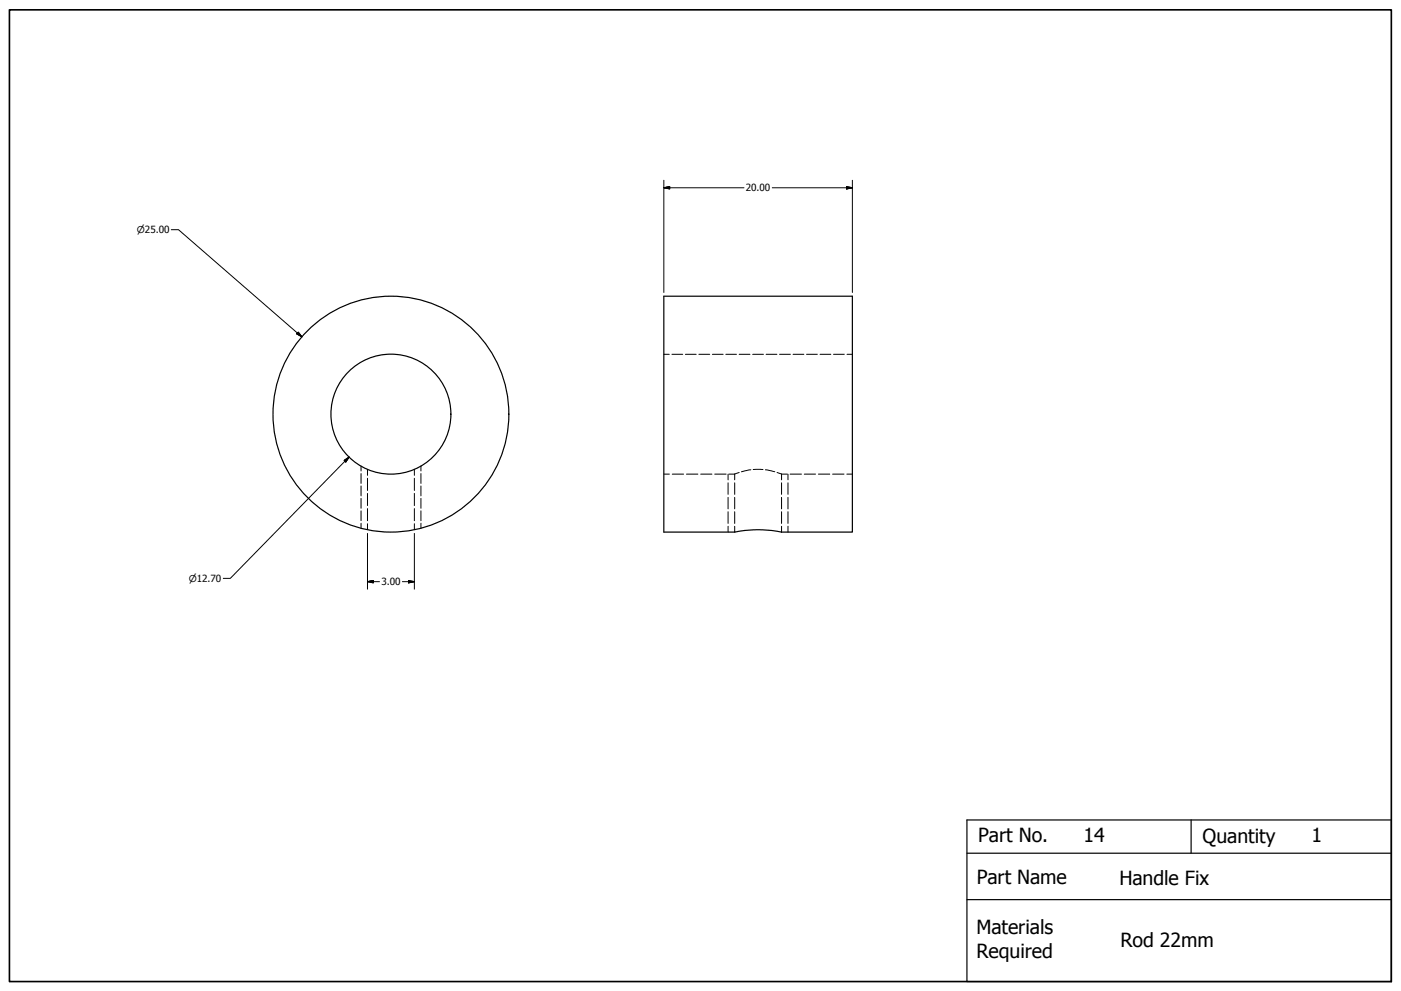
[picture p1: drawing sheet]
<svg xmlns="http://www.w3.org/2000/svg" width="594mm" height="420mm" viewBox="0 0 594 420" stroke-linecap="round" stroke-linejoin="round" font-family="sans-serif">
<!-- layer: Visible (ANSI) -->
<g fill="none" stroke="#000" stroke-width=".51">
<path d="M281.5 125.6h79.9v100h-30a49.1 49.1 0 0 0-19.9 0h-30z"/>
<circle cx="165.8" cy="175.6" r="50"/>
<circle cx="165.8" cy="175.6" r="25.4"/>
</g>
<!-- layer: Hidden (ANSI) -->
<g fill="none" stroke="#000" stroke-width=".42">
<path d="M281.5 150.2h2.3M284.9 150.2h4.6M290.6 150.2h4.6M296.4 150.2h4.5M302.1 150.2h4.5M307.8 150.2h4.5M313.4 150.2h4.6M319.2 150.2h4.5M324.9 150.2h4.5M330.6 150.2h4.6M336.3 150.2h4.6M342 150.2h4.6"/>
<path d="M347.7 150.2h4.6M353.4 150.2h4.6M359.2 150.2h2.2M155.8 199v2.5M175.7 199v2.5M318.4 199.2l-4 .8M319.4 199.1h4.1M324.5 199.2l4 .8M155.8 202.8v5.1M155.8 209.2v5.2M155.8 215.6v5.2M175.7 202.8v5.1"/>
<path d="M175.7 209.2v5.2M175.7 215.6v5.2M281.5 201h2.3M285.1 201h4.8M291.1 201h4.8M297.1 201h4.8M303.1 201h4.8M309.1 201h2.4M311.5 201v2.4M311.5 204.7v4.9M311.5 210.9v4.9M311.5 217v4.9"/>
<path d="M313.4 200.3l-1.9 .7M329.5 200.3l1.9 .7M331.4 201v2.4M331.4 204.7v4.9M331.4 210.9v4.9M331.4 217v4.9M331.4 201h2.4M335 201h4.9M341.1 201h4.7M347 201h4.9M353.1 201h4.8M359.1 201h2.3"/>
<path d="M155.8 222v2.6M175.7 222v2.6M311.5 223.1v2.5M331.4 223.1v2.5"/>
</g>
<!-- layer: Hidden Narrow (ANSI) -->
<g fill="none" stroke="#000" stroke-width=".42">
<path d="M153.1 197.6v2.1M178.5 197.6v2.1M153.1 200.8v4.2M153.1 206v4.2M153.1 211.3v4.2M153.1 216.6v4.2M178.5 200.8v4.2M178.5 206v4.2M178.5 211.3v4.2M178.5 216.6v4.2M308.7 201v2.4M308.7 204.7v4.9"/>
<path d="M308.7 210.9v4.9M308.7 217v4.9M334.1 201v2.4M334.1 204.7v4.9M334.1 210.9v4.9M334.1 217v4.9M153.1 221.8v2.1M178.5 221.8v2.1M308.7 223.1v2.5M334.1 223.1v2.5"/>
</g>
<!-- layer: Border (ANSI) -->
<path d="M4 4.2h586v412h-586z" fill="none" stroke="#000" stroke-width=".7"/>
<!-- layer: Title (ANSI) -->
<path d="M410 347.6h180v68.6h-180zM505.1 347.6v14.1M410 361.7h180M410 381.4h180" fill="none" stroke="#000" stroke-width=".51"/>
<!-- layer: Dimension (ANSI) -->
<g fill="none" stroke="#000" stroke-width=".42">
<path d="M281.5 79.6l2.5-.5v1zM281.5 79.6h34M281.5 76.4v47.6M327.5 79.6h33.9M359 79.1l2.4 .5-2.4 .5zM361.4 76.4v47.6M72.6 97.4h3.1l52.3 45.4M125.8 141.5l.7-.7 1.5 2zM145.9 195.2l2.1-1.4-1.4 2.1zM148 193.8l-50.3 51.4h-3M155.8 226.2v23.6M175.7 226.2v23.6"/>
<path d="M155.8 246.6l2.5-.5v1zM155.8 246.6h5.1M170.6 246.6h5.1M173.2 246.1l2.5 .5-2.5 .5z"/>
</g>
<path d="M281.5 79.6l2.5-.5zM281.5 79.6l2.5-.5v1zM359 80.1l2.4-.5zM359 79.1l2.4 .5-2.4 .5zM125.8 141.5l2.2 1.3zM125.8 141.5l.7-.7 1.5 2zM148 193.8l-1.4 2.1zM145.9 195.2l2.1-1.4-1.4 2.1zM155.8 246.6l2.5-.5zM155.8 246.6l2.5-.5v1zM173.2 247.1l2.5-.5zM173.2 246.1l2.5 .5-2.5 .5z" fill="#000" stroke="#000" stroke-width=".42"/>
<g font-size="8.3">
<text x="414.8" y="357">Part No.</text>
<text x="459.4" y="356.9">14</text>
<text x="510" y="357.4">Quantity</text>
<text x="556.1" y="357.2">1</text>
<text x="414.1" y="374.9">Part Name</text>
<text x="474.7" y="375">Handle Fix</text>
<text x="414" y="396.2">Materials</text>
<text x="475.1" y="401.4">Rod 22mm</text>
<text x="414.1" y="406.1">Required</text>
</g>
<g font-size="4.2">
<text x="316.2" y="81.1">20.00</text>
<text x="161.7" y="248.1">3.00</text>
</g>
<g font-size="4">
<text x="58" y="98.8">⌀25.00</text>
<text x="80" y="246.7">⌀12.70</text>
</g>
</svg>
